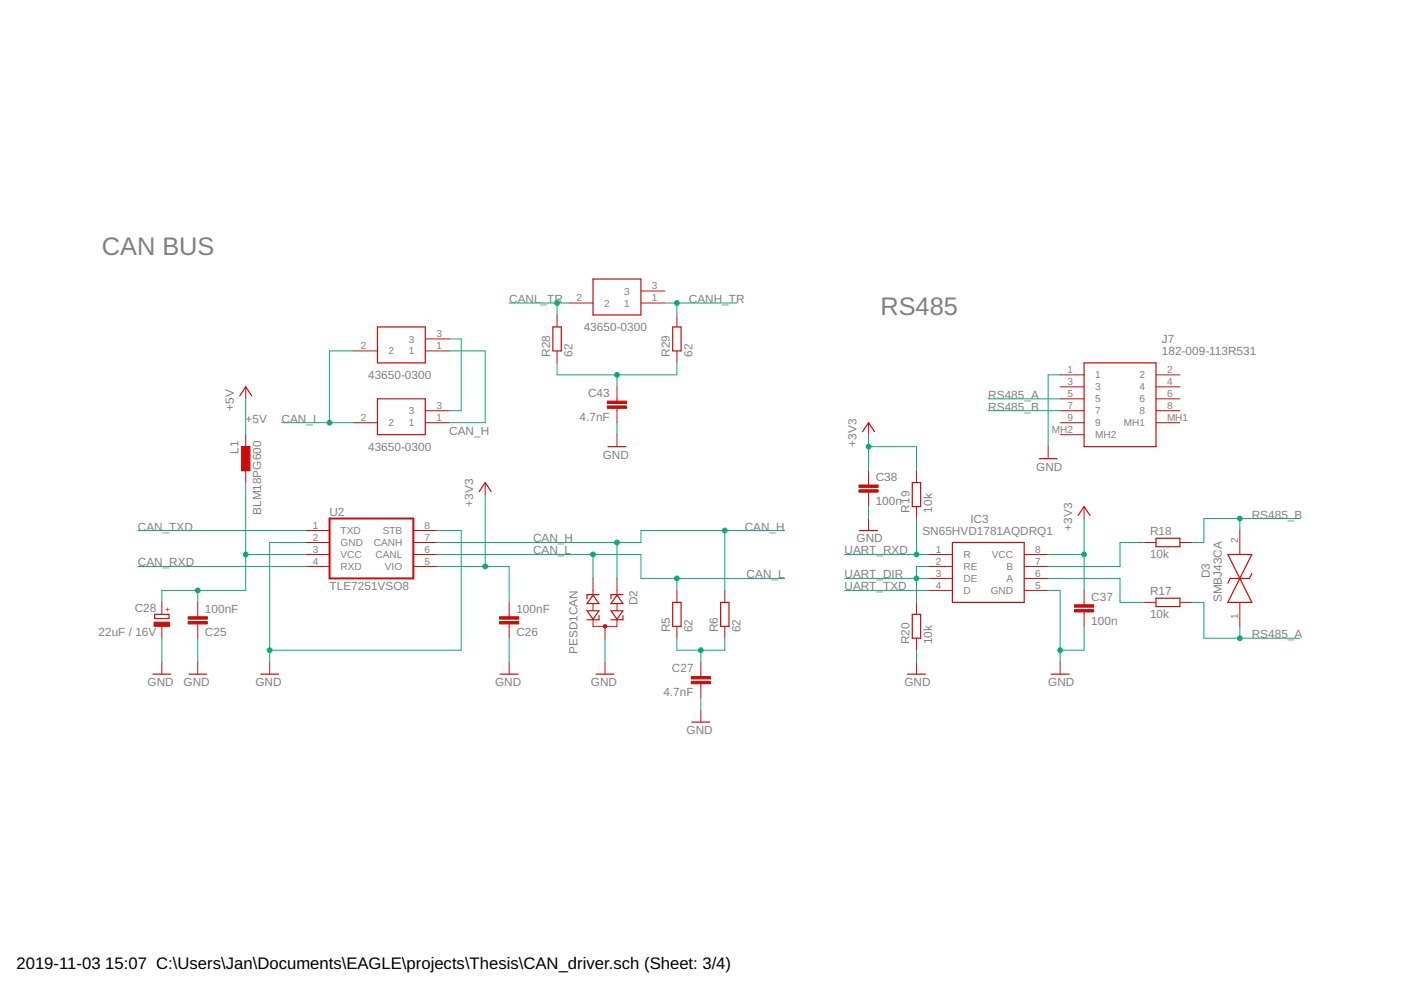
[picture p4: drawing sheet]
<svg xmlns="http://www.w3.org/2000/svg" width="297mm" height="210mm" viewBox="0 0 297 210" stroke-linecap="round" stroke-linejoin="round" font-family="sans-serif">
<path d="M69.9 109.9h17.7v12.7h-17.7z" fill="none" stroke="#c90d0c" stroke-width=".42"/>
<g fill="none" stroke="#c90d0c" stroke-width=".21">
<path d="M75 74.4h5M90.2 74.4h5M90.2 71.9h5M118.1 66.8v2.5M118.1 74.4v2.5M120.6 64.2h5.1M135.9 64.2h5.1M135.9 61.7h5.1M143.5 66.8v2.5M143.5 74.4v2.5M224.8 79.5h5M245.1 79.5h5.1"/>
<path d="M52.1 82v2.6M52.1 92.2v2.5M52.1 99.8v2.5M75 89.6h5M90.2 89.6h5M90.2 87.1h5M130.8 82v3M130.8 86.6v3M130.8 92.2v2.5M184.1 89.6v2.6M184.1 99.8v3M194.3 99.8v2.5"/>
<path d="M222.2 94.7v2.5M224.8 89.6h5M224.8 87.1h5M224.8 82h5M224.8 84.6h5M224.8 92.2h5M245.1 89.6h5.1M245.1 87.1h5.1M245.1 82h5.1M245.1 84.6h5.1M64.8 112.5h5.1M64.8 115h5.1"/>
<path d="M64.8 117.6h5.1M87.6 112.5h5.1M87.6 115h5.1M87.6 117.6h5.1M102.9 102.3v2.6M184.1 104.4v3M184.1 109.9v2.6M194.3 107.4v2.5M196.8 117.6h5.1M217.1 117.6h5.1M229.8 107.4v2.5M242.5 115h2.6"/>
<path d="M250.2 115h2.5M262.9 112.5v5.1M34.3 127.7v2.6M34.3 132.8v2.5M41.9 127.7v3.1M41.9 132.3v3M64.8 120.1h5.1M87.6 120.1h5.1M107.9 127.7v3.1M107.9 132.3v3M125.7 131.5v1.3h5.1v-1.3M125.7 122.6v3.5"/>
<path d="M125.7 128v1.5M128.3 132.8v2.5M130.8 122.6v3.5M130.8 128v1.5M143.5 125.2v2.5M143.5 132.8v2.5M153.7 125.2v2.5M153.7 132.8v2.5M194.3 127.7v2.6M194.3 135.3v2.6M196.8 120.1h5.1M196.8 122.6h5.1"/>
<path d="M196.8 125.2h5.1M217.1 120.1h5.1M217.1 122.6h5.1M217.1 125.2h5.1M229.8 125.2v3M229.8 129.8v3M242.5 127.7h2.6M250.2 127.7h2.5M262.9 127.7v5.1M34.3 140.4v2.5M41.9 140.4v2.5M57.2 140.4v2.5"/>
<path d="M107.9 140.4v2.5M128.3 140.4v2.5M148.6 140.4v3M148.6 145v3M148.6 150.6v2.5M194.3 140.4v2.5M224.8 140.4v2.5"/>
</g>
<g fill="none" stroke="#c90d0c" stroke-width=".25">
<path d="M125.7 59.2h10.2v7.6h-10.2zM80 69.3h10.2v7.6h-10.2zM117.2 69.3h1.8v5.1h-1.8zM142.6 69.3h1.8v5.1h-1.8zM229.8 76.9h15.3v17.8h-15.3zM50.8 83.9l1.3-1.9 1.3 1.9M51.2 94.7h1.8v5.1h-1.8zM80 84.6h10.2v7.6h-10.2zM128.9 94.7h3.8M182.9 91.5l1.2-1.9 1.3 1.9M220.3 97.2h3.8M101.6 104.2l1.3-1.9 1.2 1.9"/>
<path d="M182.2 112.5h3.9M193.4 102.3h1.8v5.1h-1.8zM201.9 115h15.2v12.7h-15.2zM228.6 109.3l1.2-1.9 1.3 1.9M245.1 114.1h5.1v1.8h-5.1zM260.3 117.6h5.1l-5.1 10.1h5.1zM32.8 130.3h3v.8h-3zM124.5 129.5h2.5l-1.3 1.8zM125.7 126.2l1.3 1.8h-2.5zM127 130.5v.9h-2.5M127 126.1h-2.5v.9M129.5 129.5h2.6l-1.3 1.8z"/>
<path d="M130.8 126.2l1.3 1.8h-2.6zM132.1 130.5v.9h-2.6M132.1 126.1h-2.6v.9M142.6 127.7h1.8v5.1h-1.8zM152.8 127.7h1.8v5.1h-1.8zM193.4 130.3h1.8v5h-1.8zM245.1 126.8h5.1v1.8h-5.1zM265.4 121.6l-.5 1h-4.1l-.5 1.1M32.4 142.9h3.8M40 142.9h3.8M55.3 142.9h3.8M106 142.9h3.9"/>
<path d="M126.4 142.9h3.8M146.7 153.1h3.8M192.4 142.9h3.8M222.9 142.9h3.8"/>
</g>
<g fill="#c90d0c" stroke="#c90d0c" stroke-width=".21">
<path d="M51.3 95h1.6v4.8h-1.6z"/>
<path d="M51.3 94.7h1.6v.3h-1.6z"/>
<path d="M39.9 130.8h4.1v.5h-4.1z"/>
<path d="M39.9 131.8h4.1v.5h-4.1z"/>
<path d="M105.9 130.8h4.1v.5h-4.1z"/>
<path d="M105.9 131.8h4.1v.5h-4.1z"/>
<path d="M146.6 144.5h4v.5h-4z"/>
<path d="M146.6 143.4h4v.6h-4z"/>
<path d="M32.7 131.9h3.3v.9h-3.3z"/>
<path d="M227.8 129.2h4.1v.6h-4.1z"/>
<path d="M227.8 128.2h4.1v.5h-4.1z"/>
<path d="M182.1 103.8h4.1v.6h-4.1z"/>
<path d="M182.1 102.8h4.1v.5h-4.1z"/>
<path d="M128.8 86.1h4v.5h-4z"/>
<path d="M128.8 85h4v.6h-4z"/>
</g>
<circle cx="128.3" cy="132.8" r=".36" fill="#c90d0c" stroke="#c90d0c" stroke-width=".21"/>
<g fill="none" stroke="#0dab76" stroke-width=".21">
<path d="M75 74.4h-5.1v15.2M95.2 71.9h2.6v15.2h-2.6M95.2 74.4h7.7v15.2h-7.7M107.9 64.2h12.7M118.1 76.9v2.6h25.4v-2.6M118.1 64.2v2.6M130.8 79.5v2.5M141 64.2h15.2M143.5 64.2v2.6M224.8 79.5h-2.6v15.2M52.1 84.6v7.6M59.7 89.6h15.3"/>
<path d="M130.8 89.6v2.6M184.1 92.2v7.6M184.1 94.7h10.2v5.1M209.5 87.1h15.3M209.5 84.6h15.3M29.2 112.5h35.6M52.1 102.3v22.9h-17.8v2.5M52.1 117.6h12.7M64.8 115h-7.6v25.4M92.7 112.5h5.1v25.4h-40.6M92.7 117.6h43.2v5h30.5M102.9 104.9v15.2"/>
<path d="M125.7 117.6v5M130.8 115v7.6M153.7 112.5v12.7M166.4 112.5h-30.5v2.5h-43.2M179.1 117.6h17.7M184.1 107.4v2.5M194.3 109.9v7.7M222.2 117.6h7.6M229.8 109.9v15.3M242.5 115h-5v5.1h-15.3M262.9 109.9v2.6M275.6 109.9h-20.4v5.1h-2.5"/>
<path d="M29.2 120.1h35.6M34.3 135.3v5.1M41.9 125.2v2.5M41.9 135.3v5.1M92.7 120.1h15.2v7.6M107.9 135.3v5.1M128.3 135.3v5.1M143.5 135.3v2.6h10.2v-2.6M143.5 122.6v2.6M148.6 137.9v2.5M179.1 125.2h17.7M179.1 122.6h17.7"/>
<path d="M194.3 137.9v2.5M196.8 120.1h-2.5v7.6M222.2 125.2h2.6v15.2M222.2 122.6h15.3v5.1h5M229.8 132.8v5.1h-5M252.7 127.7h2.5v7.6h20.4M262.9 132.8v2.5M148.6 148v2.6"/>
</g>
<g fill="#0dab76" stroke="#0dab76" stroke-width=".21">
<circle cx="57.2" cy="137.9" r=".51"/>
<circle cx="224.8" cy="137.9" r=".51"/>
<circle cx="102.9" cy="120.1" r=".51"/>
<circle cx="229.8" cy="117.6" r=".51"/>
<circle cx="184.1" cy="94.7" r=".51"/>
<circle cx="52.1" cy="117.6" r=".51"/>
<circle cx="41.9" cy="125.2" r=".51"/>
<circle cx="130.8" cy="115" r=".51"/>
<circle cx="153.7" cy="112.5" r=".51"/>
<circle cx="125.7" cy="117.6" r=".51"/>
<circle cx="143.5" cy="122.6" r=".51"/>
<circle cx="69.9" cy="89.6" r=".51"/>
<circle cx="148.6" cy="137.9" r=".51"/>
<circle cx="262.9" cy="109.9" r=".51"/>
<circle cx="262.9" cy="135.3" r=".51"/>
<circle cx="194.3" cy="117.6" r=".51"/>
<circle cx="194.3" cy="122.6" r=".51"/>
<circle cx="118.1" cy="64.2" r=".51"/>
<circle cx="143.5" cy="64.2" r=".51"/>
<circle cx="130.8" cy="79.5" r=".51"/>
</g>
<g font-size="5.4" fill="#808080">
<text x="21.6" y="54.1">CAN BUS</text>
<text x="186.7" y="66.8">RS485</text>
</g>
<g font-size="3.5">
<text x="3.5" y="205.4">2019-11-03</text>
<text x="22.3" y="205.4">15:07 C:\Users\Jan\Documents\EAGLE\projects\Thesis\CAN_driver.sch (Sheet: 3/4)</text>
</g>
<g font-size="2.5" fill="#808080">
<text x="108" y="64.2">CANL_TR</text>
<text x="146" y="64.2">CANH_TR</text>
<text x="123.8" y="70.2">43650-0300</text>
<text x="116.6" y="75.7" transform="rotate(-90 116.6 75.7)">R28</text>
<text x="121.4" y="75.7" transform="rotate(-90 121.4 75.7)">62</text>
<text x="142" y="75.7" transform="rotate(-90 142 75.7)">R29</text>
<text x="146.8" y="75.7" transform="rotate(-90 146.8 75.7)">62</text>
<text x="246.4" y="75.3">182-009-113R531</text>
<text x="246.4" y="72.7">J7</text>
<text x="78.1" y="80.4">43650-0300</text>
<text x="49.5" y="87.1" transform="rotate(-90 49.5 87.1)">+5V</text>
<text x="52.1" y="89.6">+5V</text>
<text x="59.7" y="89.6">CAN_L</text>
<text x="122.9" y="89.2">4.7nF</text>
<text x="124.7" y="84.2">C43</text>
<text x="209.5" y="87.1">RS485_B</text>
<text x="209.5" y="84.6">RS485_A</text>
<text x="78.1" y="95.6">43650-0300</text>
<text x="95.3" y="92.2">CAN_H</text>
<text x="181.6" y="94.7" transform="rotate(-90 181.6 94.7)">+3V3</text>
<text x="50.6" y="96.2" transform="rotate(-90 50.6 96.2)">L1</text>
<text x="127.8" y="97.2">GND</text>
<text x="185.7" y="101.9">C38</text>
<text x="219.7" y="99.8">GND</text>
<text x="100.3" y="107.4" transform="rotate(-90 100.3 107.4)">+3V3</text>
<text x="185.7" y="107">100n</text>
<text x="29.2" y="112.5">CAN_TXD</text>
<text x="55.4" y="109.2" transform="rotate(-90 55.4 109.2)">BLM18PG600</text>
<text x="69.9" y="109.3">U2</text>
<text x="157.9" y="112.5">CAN_H</text>
<text x="192.8" y="108.7" transform="rotate(-90 192.8 108.7)">R19</text>
<text x="195.6" y="113.4">SN65HVD1781AQDRQ1</text>
<text x="197.6" y="108.7" transform="rotate(-90 197.6 108.7)">10k</text>
<text x="205.7" y="110.8">IC3</text>
<text x="227.3" y="112.5" transform="rotate(-90 227.3 112.5)">+3V3</text>
<text x="243.8" y="113.5">R18</text>
<text x="265.4" y="109.9">RS485_B</text>
<text x="113" y="115">CAN_H</text>
<text x="113" y="117.6">CAN_L</text>
<text x="179.1" y="117.6">UART_RXD</text>
<text x="181.6" y="115">GND</text>
<text x="243.8" y="118.3">10k</text>
<text x="29.2" y="120.1">CAN_RXD</text>
<text x="69.9" y="125.2">TLE7251VSO8</text>
<text x="158.3" y="122.6">CAN_L</text>
<text x="179.1" y="125.2">UART_TXD</text>
<text x="179.1" y="122.6">UART_DIR</text>
<text x="256.5" y="122.6" transform="rotate(-90 256.5 122.6)">D3</text>
<text x="28.6" y="129.8">C28</text>
<text x="43.5" y="129.9">100nF</text>
<text x="109.5" y="129.9">100nF</text>
<text x="135.1" y="128.4" transform="rotate(-90 135.1 128.4)">D2</text>
<text x="231.4" y="127.3">C37</text>
<text x="243.8" y="131">10k</text>
<text x="243.8" y="126.2">R17</text>
<text x="259.1" y="127.7" transform="rotate(-90 259.1 127.7)">SMBJ43CA</text>
<text x="20.9" y="134.8">22uF / 16V</text>
<text x="43.5" y="134.9">C25</text>
<text x="109.5" y="134.9">C26</text>
<text x="142" y="134.1" transform="rotate(-90 142 134.1)">R5</text>
<text x="146.8" y="134.1" transform="rotate(-90 146.8 134.1)">62</text>
<text x="152.2" y="134.1" transform="rotate(-90 152.2 134.1)">R6</text>
<text x="157" y="134.1" transform="rotate(-90 157 134.1)">62</text>
<text x="192.8" y="136.6" transform="rotate(-90 192.8 136.6)">R20</text>
<text x="197.6" y="136.6" transform="rotate(-90 197.6 136.6)">10k</text>
<text x="231.4" y="132.4">100n</text>
<text x="265.4" y="135.3">RS485_A</text>
<text x="122.4" y="138.7" transform="rotate(-90 122.4 138.7)">PESD1CAN</text>
<text x="142.5" y="142.6">C27</text>
<text x="31.3" y="145.5">GND</text>
<text x="38.9" y="145.5">GND</text>
<text x="54.2" y="145.5">GND</text>
<text x="105" y="145.5">GND</text>
<text x="125.3" y="145.5">GND</text>
<text x="140.7" y="147.6">4.7nF</text>
<text x="191.8" y="145.5">GND</text>
<text x="222.2" y="145.5">GND</text>
<text x="145.6" y="155.6">GND</text>
</g>
<g font-size="2.1" fill="#808080">
<text x="122.2" y="63.9">2</text>
<text x="128.1" y="65">2</text>
<text x="132.4" y="65">1</text>
<text x="132.4" y="62.5">3</text>
<text x="138.2" y="63.9">1</text>
<text x="138.2" y="61.3">3</text>
<text x="92.5" y="71.5">3</text>
<text x="76.5" y="74">2</text>
<text x="82.4" y="75.2">2</text>
<text x="86.7" y="75.2">1</text>
<text x="86.7" y="72.6">3</text>
<text x="92.5" y="74">1</text>
<text x="226.3" y="79.1">1</text>
<text x="226.3" y="81.7">3</text>
<text x="232.2" y="80.2">1</text>
<text x="232.2" y="82.8">3</text>
<text x="241.6" y="80.2">2</text>
<text x="241.6" y="82.8">4</text>
<text x="247.4" y="79.1">2</text>
<text x="247.4" y="81.7">4</text>
<text x="76.5" y="89.3">2</text>
<text x="86.7" y="87.9">3</text>
<text x="92.5" y="89.3">1</text>
<text x="92.5" y="86.7">3</text>
<text x="226.3" y="84.2">5</text>
<text x="226.3" y="86.7">7</text>
<text x="226.3" y="89.3">9</text>
<text x="232.2" y="85.3">5</text>
<text x="232.2" y="87.9">7</text>
<text x="241.6" y="85.3">6</text>
<text x="241.6" y="87.9">8</text>
<text x="247.4" y="84.2">6</text>
<text x="247.4" y="86.7">8</text>
<text x="247.4" y="89.3">MH1</text>
<text x="82.4" y="90.4">2</text>
<text x="86.7" y="90.4">1</text>
<text x="223" y="91.8">MH2</text>
<text x="232.2" y="90.4">9</text>
<text x="232.2" y="92.9">MH2</text>
<text x="238.3" y="90.4">MH1</text>
<text x="66.3" y="112.1">1</text>
<text x="72.2" y="113.2">TXD</text>
<text x="81.2" y="113.2">STB</text>
<text x="90" y="112.1">8</text>
<text x="66.3" y="114.7">2</text>
<text x="66.3" y="117.2">3</text>
<text x="66.3" y="119.7">4</text>
<text x="72.2" y="115.8">GND</text>
<text x="72.2" y="118.3">VCC</text>
<text x="79.2" y="115.8">CANH</text>
<text x="79.6" y="118.3">CANL</text>
<text x="90" y="119.7">5</text>
<text x="90" y="117.2">6</text>
<text x="90" y="114.7">7</text>
<text x="198.4" y="117.2">1</text>
<text x="198.4" y="119.7">2</text>
<text x="204.3" y="118.3">R</text>
<text x="210.3" y="118.3">VCC</text>
<text x="219.5" y="117.2">8</text>
<text x="219.5" y="119.7">7</text>
<text x="262.5" y="115.2" transform="rotate(-90 262.5 115.2)">2</text>
<text x="72.2" y="120.9">RXD</text>
<text x="81.6" y="120.9">VIO</text>
<text x="198.4" y="122.3">3</text>
<text x="198.4" y="124.8">4</text>
<text x="204.3" y="120.9">RE</text>
<text x="204.3" y="123.4">DE</text>
<text x="204.3" y="125.9">D</text>
<text x="210.1" y="125.9">GND</text>
<text x="213.4" y="120.9">B</text>
<text x="213.4" y="123.4">A</text>
<text x="219.5" y="122.3">6</text>
<text x="219.5" y="124.8">5</text>
<text x="262.5" y="131.2" transform="rotate(-90 262.5 131.2)">1</text>
</g>
<text font-size="1.8" fill="#c90d0c" x="36.2" y="129.8" transform="rotate(-90 36.2 129.8)">+</text>
</svg>
